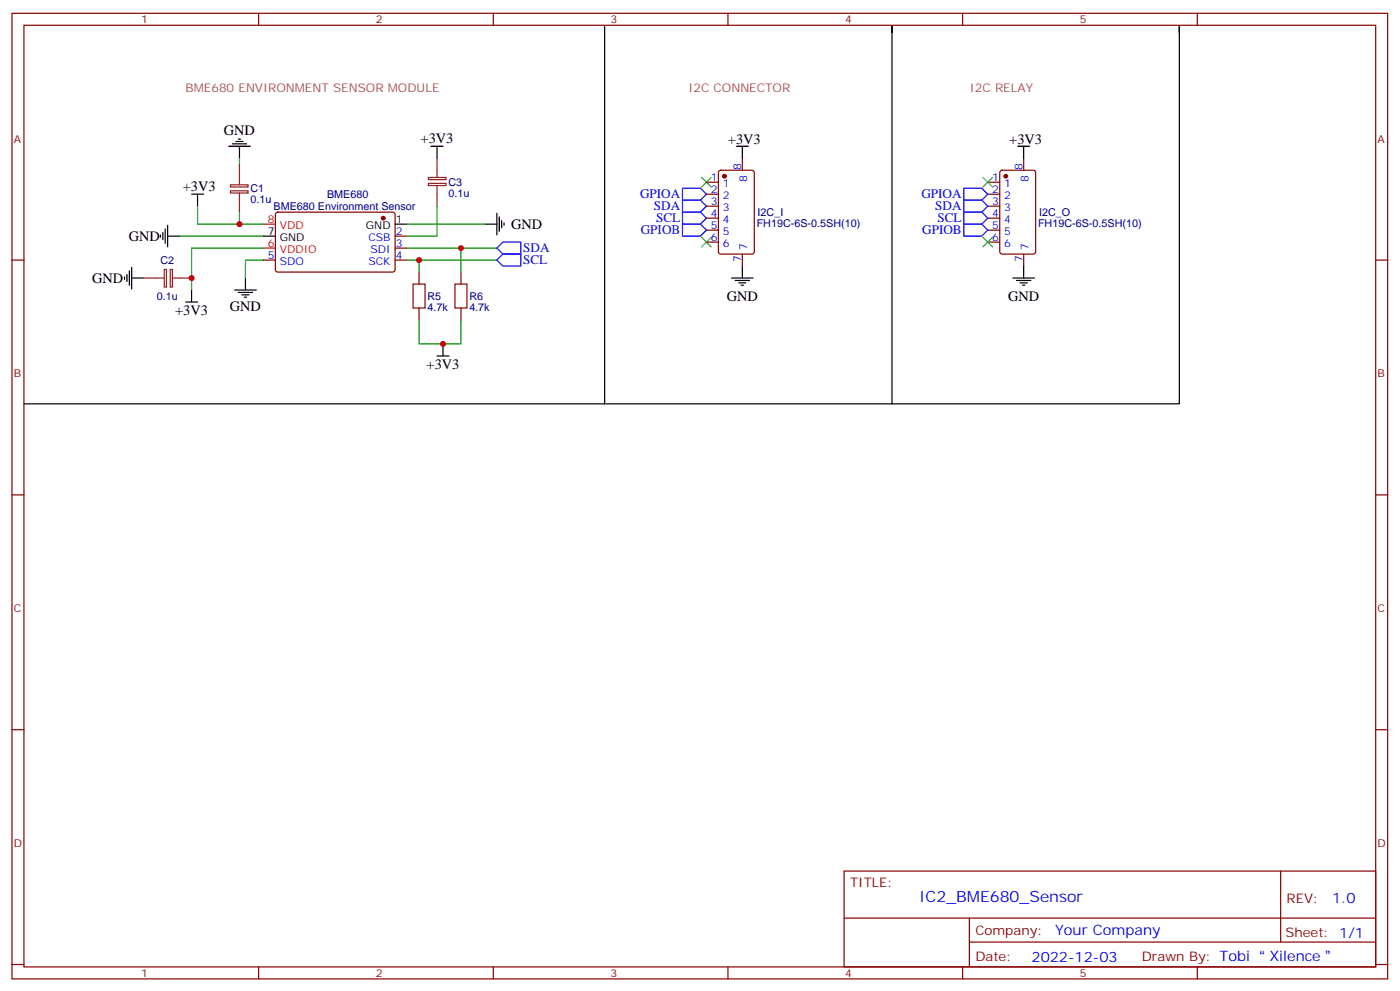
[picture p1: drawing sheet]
<svg xmlns="http://www.w3.org/2000/svg" width="413mm" height="292mm" viewBox="0 0 413 292" stroke-linecap="round" stroke-linejoin="round" font-family="sans-serif">
<g fill="none" stroke="#870000" stroke-width=".35">
<path d="M3.5 3.9h405.4v284.4h-405.4zM7.1 7.4h398.2v277.3h-398.2zM76.2 3.9v3.5M145.3 3.9v3.5M214.5 3.9v3.5M283.6 3.9v3.5M352.8 3.9v3.5M208.1 53.7h3.6M208.1 57.2h3.6M211.9 50.3l.5-.2h9.1l.7 .5v23.5l-.4 .7h-9.4l-.7-.4v-23.6zM218.7 46.6v3.5M291 53.7h3.6"/>
<path d="M291 57.2h3.6M294.8 50.3l.5-.2h9.1l.7 .5 .1 23.5-.5 .7h-9.4l-.7-.4v-23.6zM301.6 46.6v3.5M3.5 76.6h3.6M77.6 76.6h3.5M81.4 62.7l.4-.2h34.2l.4 .7v16.5l-.7 .4h-34.1l-.5-.7v-16.2zM116.4 76.6h3.5M116.4 73.1h3.5M116.4 69.5h3.5M208.1 60.7h3.6M208.1 64.2h3.6M208.1 67.8h3.6"/>
<path d="M208.1 71.3h3.6M218.7 74.8v3.6M291 60.7h3.6M291 64.2h3.6M291 67.8h3.6M291 71.3h3.6M301.6 74.8v3.6M405.3 76.6h3.6M123.5 80.1v3.5M123.5 90.7v3.5M135.8 80.1v3.5M135.8 90.7v3.5"/>
<path d="M3.5 145.7h3.6M405.3 145.7h3.6M3.5 214.9h3.6M405.3 214.9h3.6M248.7 256.5h156.6v28.2h-156.6zM377.3 256.5v20.9M248.7 270.4h156.5M285.6 277.4h119.6M285.6 270.4v14.1M3.5 284h3.6M76.2 284.7v3.6M145.3 284.7v3.6"/>
<path d="M214.5 284.7v3.6M283.6 284.7v3.6M352.8 284.7v3.6M405.3 284h3.6"/>
</g>
<g fill="none" stroke="#000" stroke-width=".35">
<path d="M178.2 7.8v111.1h-171.1M262.8 9.6v-1.8v111.1h-84.6M347.5 9.6v-1.8v111.1h-84.7M56.4 57.2h3.6M58.2 57.2v3.5M67.4 43.1h6.3M68.4 42.4h4.3M69.5 41.7h2.1M70.2 41h.7M70.6 43.1v3.5M127 43.1h3.5M128.8 43.1v3.5"/>
<path d="M217 43.1h3.5M218.7 43.1v3.5M299.9 43.1h3.5M301.6 43.1v3.5M38.1 79.8v4.2M38.8 78.7v6.4M47.3 69.2v.7M48 68.5v2.1M48.7 67.4v4.2M49.4 69.5h3.5M49.4 66.4v6.3M77.6 69.5h3.5"/>
<path d="M116.4 66h3.5M142.9 66h3.5M146.4 62.8v6.4M147.1 63.9v4.2M147.8 64.9v2.2M148.5 65.7v.7M218.7 78.4v3.5M301.6 78.4v3.5M36.7 81.5v.7M37.4 80.8v2.1M38.8 81.9h3.5M54.7 88.9h3.5"/>
<path d="M56.4 85.4v3.5M69.1 85.4h6.4M70.2 86.1h4.2M71.3 86.8h2.1M72 87.5h.7M72.3 81.9v3.5M215.5 81.9h6.4M216.6 82.6h4.2M217.7 83.3h2.1M218.4 84h.7M298.4 81.9h6.4M299.5 82.6h4.2"/>
<path d="M300.6 83.3h2.1M301.3 84h.7M128.8 104.8h3.5M130.5 101.3v3.5"/>
</g>
<g fill="#870000" stroke="#870000" stroke-width=".35">
<circle cx="112.9" cy="64.2" r=".53"/>
<circle cx="213.4" cy="51.9" r=".53"/>
<circle cx="296.3" cy="51.9" r=".53"/>
</g>
<path d="M77.6 66h3.5M77.6 73.1h3.5" fill="none" stroke="#f00" stroke-width=".35"/>
<g fill="none" stroke="#008700" stroke-width=".35">
<path d="M70.6 46.6v1.8M52.9 69.5h24.7M58.2 60.7v5.3h19.4M70.6 62.5v3.5M77.6 73.1h-21.2v12.3M77.6 76.6h-5.3v5.3M119.9 76.6h3.6v3.5M119.9 73.1h15.9v7M119.9 66h23M123.5 76.6h22.9M128.8 60.7v8.8h-8.9M135.8 73.1h10.6"/>
<path d="M123.5 94.2v7.1h12.3v-7.1"/>
</g>
<path d="M67.9 54.4h5.2v.7h-5.2zM67.9 56.2h5.2v.6h-5.2zM70.6 48.4v6M70.6 56.8v5.7M126.2 54h5.2v.6h-5.2zM126.2 52.2h5.2v.7h-5.2zM128.8 46.6v5.6M128.8 54.7v6M48.4 79.3h.6v5.2h-.6zM50.2 79.3h.6v5.2h-.6zM42.3 81.9h6M50.8 81.9h5.6" fill="none" stroke="#8c2424" stroke-width=".35"/>
<path d="M121.7 83.6h3.5v7.1h-3.5zM134.1 83.6h3.5v7.1h-3.5z" fill="none" stroke="#a10000" stroke-width=".35"/>
<path d="M206.7 52.2l2.8 2.9M209.5 52.2l-2.8 2.9M289.6 52.2l2.9 2.9M292.5 52.2l-2.9 2.9M206.7 69.9l2.8 2.8M209.5 69.9l-2.8 2.8M289.6 69.9l2.9 2.8M292.5 69.9l-2.9 2.8" fill="none" stroke="#3c3" stroke-width=".35"/>
<path d="M201.1 55.4h5.3l1.7 1.8-1.7 1.7h-5.3zM201.1 58.9h5.3l1.7 1.8-1.7 1.8h-5.3zM284 58.9h5.3l1.7 1.8-1.7 1.8h-5.3zM284 55.4h5.3l1.7 1.8-1.7 1.7h-5.3zM146.4 73.1l1.8-1.8h5.3v3.5h-5.3zM146.4 76.6l1.8-1.8h5.3v3.6h-5.3zM201.1 66h5.3l1.7 1.8-1.7 1.7h-5.3zM201.1 62.5h5.3l1.7 1.7-1.7 1.8h-5.3zM284 62.5h5.3l1.7 1.7-1.7 1.8h-5.3zM284 66h5.3l1.7 1.8-1.7 1.7h-5.3z" fill="none" stroke="#00f" stroke-width=".35"/>
<g fill="#c00">
<circle cx="70.6" cy="66" r=".88"/>
<circle cx="56.4" cy="81.9" r=".88"/>
<circle cx="130.5" cy="101.3" r=".88"/>
<circle cx="135.8" cy="73.1" r=".88"/>
<circle cx="123.5" cy="76.6" r=".88"/>
</g>
<text font-size="4.6" fill="#00f" x="270.8" y="265.5">IC2_BME680_Sensor</text>
<g font-size="4.2">
<text x="66" y="39.8">GND</text>
<text x="123.9" y="42">+3V3</text>
<text x="214.5" y="42.4">+3V3</text>
<text x="297.4" y="42.4">+3V3</text>
<text x="53.9" y="56.2">+3V3</text>
<text x="37.9" y="71">GND</text>
<text x="150.6" y="67.5">GND</text>
<text x="27.2" y="83.3">GND</text>
<text x="214.1" y="88.6">GND</text>
<text x="297" y="88.6">GND</text>
<text x="51.6" y="92.9">+3V3</text>
<text x="67.7" y="91.5">GND</text>
<text x="125.7" y="108.8">+3V3</text>
</g>
<g font-size="4.2" fill="#00f">
<text x="392.5" y="265.8">1.0</text>
<text x="310.9" y="275.3">Your Company</text>
<text x="304" y="283.1">2022-12-03</text>
<text x="374" y="283.1">Xilence</text>
</g>
<g font-size="3.9" fill="#00f">
<text x="188.6" y="58.4">GPIOA</text>
<text x="271.5" y="58.4">GPIOA</text>
<text x="192.7" y="62">SDA</text>
<text x="193.3" y="65.5">SCL</text>
<text x="275.6" y="62">SDA</text>
<text x="276.2" y="65.5">SCL</text>
<text x="188.8" y="69">GPIOB</text>
<text x="271.7" y="69">GPIOB</text>
<text x="154.2" y="74.3">SDA</text>
<text x="154.2" y="77.9">SCL</text>
</g>
<g font-size="3.9" fill="#800">
<text x="250.5" y="261.1">TITLE:</text>
<text x="379.1" y="265.8">REV:</text>
<text x="287.4" y="275.3">Company:</text>
<text x="378.7" y="275.9">Sheet: 1/1</text>
<text x="287.4" y="283">Date:</text>
<text x="336.4" y="283.1">Drawn By: Tobi</text>
</g>
<g font-size="3.5" fill="#a54b4b">
<text x="54.7" y="27.2">BME680 ENVIRONMENT SENSOR MODULE</text>
<text x="202.8" y="27.2">I2C CONNECTOR</text>
<text x="285.8" y="27.2">I2C RELAY</text>
</g>
<g font-size="3.2" fill="#800">
<text x="41.6" y="6.9">1</text>
<text x="110.8" y="6.9">2</text>
<text x="179.9" y="6.9">3</text>
<text x="249.1" y="6.9">4</text>
<text x="318.2" y="6.9">5</text>
<text x="4.1" y="42">A</text>
<text x="405.9" y="42">A</text>
<text x="4.1" y="111.2">B</text>
<text x="405.9" y="111.2">B</text>
<text x="4.1" y="180.3">C</text>
<text x="405.9" y="180.3">C</text>
<text x="4.1" y="249.4">D</text>
<text x="405.9" y="249.4">D</text>
<text x="41.6" y="287.7">1</text>
<text x="110.8" y="287.7">2</text>
<text x="179.9" y="287.7">3</text>
<text x="249.1" y="287.7">4</text>
<text x="318.2" y="287.7">5</text>
</g>
<g font-size="3.2" fill="#00f">
<text x="209.5" y="53.3">1</text>
<text x="218.4" y="50" transform="rotate(-90 218.4 50)">8</text>
<text x="220.1" y="53.5" transform="rotate(-90 220.1 53.5)">8</text>
<text x="292.4" y="53.3">1</text>
<text x="301.3" y="50" transform="rotate(-90 301.3 50)">8</text>
<text x="303" y="53.5" transform="rotate(-90 303 53.5)">8</text>
<text x="209.5" y="56.8">2</text>
<text x="213" y="55.1">1</text>
<text x="213" y="58.6">2</text>
<text x="292.4" y="56.8">2</text>
<text x="295.9" y="55.1">1</text>
<text x="295.9" y="58.6">2</text>
<text x="209.5" y="60.4">3</text>
<text x="209.5" y="63.9">4</text>
<text x="213" y="62.1">3</text>
<text x="213" y="65.7">4</text>
<text x="292.4" y="60.4">3</text>
<text x="292.4" y="63.9">4</text>
<text x="295.9" y="62.1">3</text>
<text x="295.9" y="65.7">4</text>
<text x="108.6" y="70.9">CSB</text>
<text x="116.6" y="69.2">2</text>
<text x="209.5" y="67.4">5</text>
<text x="209.5" y="70.9">6</text>
<text x="213" y="69.2">5</text>
<text x="292.4" y="67.4">5</text>
<text x="292.4" y="70.9">6</text>
<text x="295.9" y="69.2">5</text>
<text x="78.9" y="76.2">5</text>
<text x="82.4" y="78">SDO</text>
<text x="108.5" y="78">SCK</text>
<text x="109.2" y="74.5">SDI</text>
<text x="116.6" y="76.2">4</text>
<text x="116.6" y="72.7">3</text>
<text x="213" y="72.7">6</text>
<text x="218.4" y="77" transform="rotate(-90 218.4 77)">7</text>
<text x="220.1" y="73.5" transform="rotate(-90 220.1 73.5)">7</text>
<text x="295.9" y="72.7">6</text>
<text x="301.3" y="77" transform="rotate(-90 301.3 77)">7</text>
<text x="303" y="73.5" transform="rotate(-90 303 73.5)">7</text>
</g>
<g font-size="3.2" fill="#000080">
<text x="73.8" y="59.8">0.1u</text>
<text x="73.8" y="56.6">C1</text>
<text x="96.4" y="58.2">BME680</text>
<text x="132.1" y="57.9">0.1u</text>
<text x="132.1" y="54.8">C3</text>
<text x="80.6" y="61.9">BME680 Environment Sensor</text>
<text x="223.2" y="63.7">I2C_I</text>
<text x="306.1" y="63.7">I2C_O</text>
<text x="223" y="66.8">FH19C-6S-0.5SH(10)</text>
<text x="305.9" y="66.8">FH19C-6S-0.5SH(10)</text>
<text x="47.3" y="77.7">C2</text>
<text x="46.2" y="88.3">0.1u</text>
<text x="125.9" y="88.3">R5</text>
<text x="138.3" y="88.3">R6</text>
<text x="125.9" y="91.5">4.7k</text>
<text x="138.3" y="91.5">4.7k</text>
</g>
<g font-size="3.2" fill="#f00">
<text x="78.9" y="65.7">8</text>
<text x="82.4" y="67.4">VDD</text>
<text x="78.9" y="72.7">6</text>
<text x="82.4" y="74.5">VDDIO</text>
</g>
<g font-size="3.2">
<text x="116.6" y="65.7">1</text>
<text x="78.9" y="69.2">7</text>
<text x="82.4" y="70.9">GND</text>
<text x="107.8" y="67.4">GND</text>
</g>
</svg>
